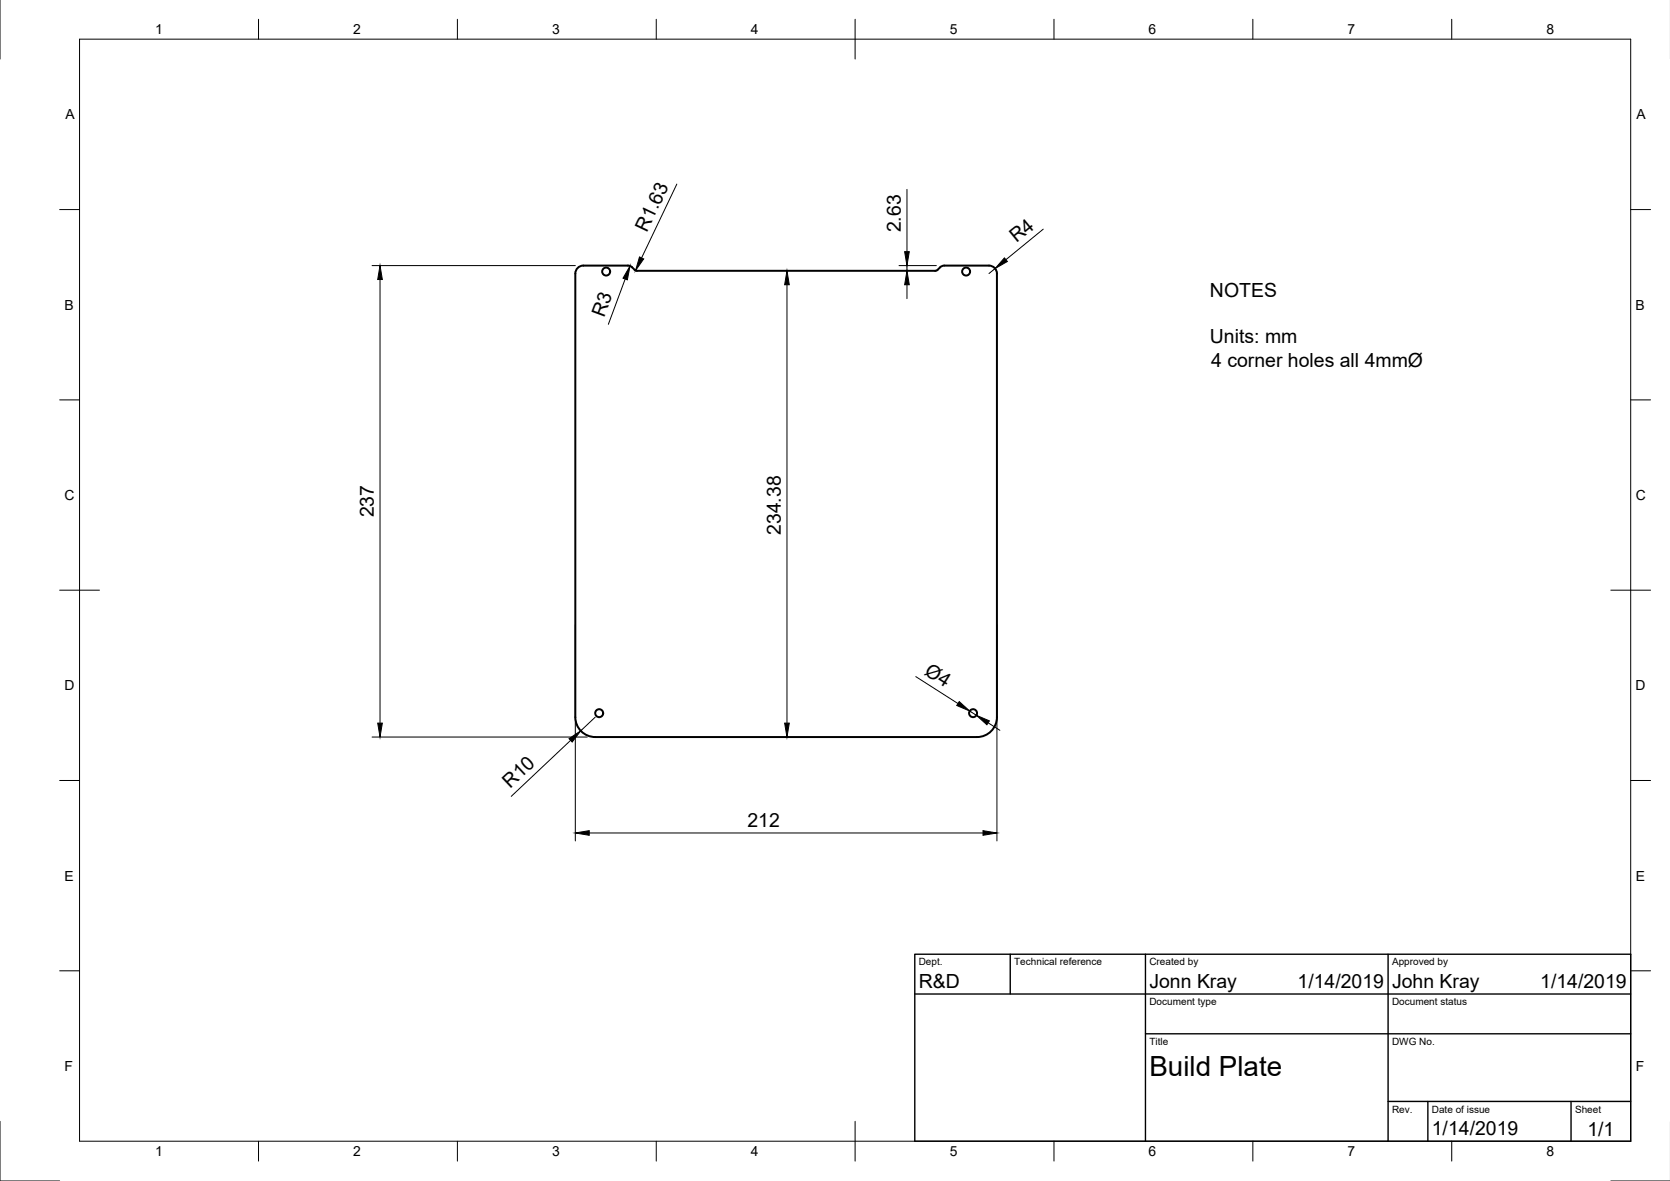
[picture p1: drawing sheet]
<svg xmlns="http://www.w3.org/2000/svg" width="420mm" height="297mm" viewBox="0 0 420 297" stroke-linecap="round" stroke-linejoin="round" font-family="sans-serif">
<!-- layer: Visible -->
<g fill="none" stroke="#000" stroke-width=".5">
<path d="M145.3 67.4l.9-.5 .5-.1h11.3l1 .4a1.56 1.56 0 0 0 1.3 .9h75a1.56 1.56 0 0 0 1.2-.9l1.1-.4h11.2a2 2 0 0 1 2 2v111.6a5 5 0 0 1-5 5h-96a5 5 0 0 1-5.1-5v-111.6l.1-.5z"/>
<circle cx="152.5" cy="68.3" r="1"/>
<circle cx="243.1" cy="68.3" r="1"/>
<circle cx="150.8" cy="179.4" r="1"/>
<circle cx="244.8" cy="179.4" r="1"/>
</g>
<!-- layer: Dimensions -->
<g fill="none" stroke="#000" stroke-width=".25">
<path d="M170.3 46.3l-8.9 18.6M228.2 47.6v15.7M262.5 57.6l-9.4 7.7M93.6 66.8h51.1M95.6 70.3v111.6M157.3 70.2l-4.2 11.4M198 71.6v110.3M226.2 66.8h9.4M228.2 66.8v1.3M228.2 71.6v3.5M250.4 67.5l-1.6 1.3M144.7 157.1v54.4"/>
<path d="M250.8 157.1v54.4M230.4 170.2l10.6 6.8M244 178.8l1.7 1.1M93.6 185.4h54.1M143.6 186.2l-15 14.1M149.8 180.4l-3.7 3.4M248.6 181.8l3 1.9M148.3 209.5h99"/>
</g>
<g fill="#000" stroke="#000" stroke-width=".25">
<path d="M95.6 66.8l.6 3.5h-1.2zM158.5 66.9l-.7 3.5-1.1-.4zM160.9 64.6l1 .5-2 2.9zM198 68.1l.6 3.5h-1.2zM228.2 68.1l.6 3.5h-1.2zM227.6 63.3h1.2l-.6 3.5zM252.7 64.9l.7 .9-3 1.7zM241.3 176.5l2.7 2.3-3.3-1.4zM95 181.9h1.2l-.6 3.5zM143.2 185.8l2.9-2-2.1 2.8zM197.4 181.9h1.2l-.6 3.5zM245.7 179.9l3.2 1.4-.6 1z"/>
<path d="M144.7 209.5l3.6-.6v1.2zM247.3 208.9l3.5 .6-3.5 .6z"/>
</g>
<!-- layer: TitleBlock -->
<path d="M230.2 240h180.1v47h-180.1zM230.2 250h180.1M254.2 240v10M288.2 240v47M349.2 240v47M288.2 260h122.1M349.2 277h61.1M359.2 277v10M395.3 277v10" fill="none" stroke="#000" stroke-width=".35"/>
<!-- layer: Border -->
<g fill="none" stroke="#000" stroke-width=".25">
<path d="M0 -.1v15M20 9.9h390.3v277.1h-390.3zM65 4.8v5.1M115.1 4.8v5.1M165.1 4.8v5.1M215.1 4.8v10.1M265.2 4.8v5.1M315.2 4.8v5.1M365.2 4.8v5.1M15 52.7h5M410.3 52.7h5M15 100.6h5"/>
<path d="M410.3 100.6h5M15 148.4h10M405.3 148.4h10M15 196.3h5M410.3 196.3h5M15 244.2h5M410.3 244.2h5M0 282v15h15M65 287v5M115.1 287v5M165.1 287v5M215.1 282v10"/>
<path d="M265.2 287v5M315.2 287v5M365.2 287v5M405.3 297h14.9"/>
</g>
<text font-size="7" x="289.2" y="270.5">Build Plate</text>
<g font-size="4.9">
<text x="162.7" y="58.6" transform="rotate(-64 162.7 58.6)">R1.63</text>
<text x="226.6" y="58.4" transform="rotate(-90 226.6 58.4)">2.63</text>
<text x="255.7" y="61.2" transform="rotate(-39 255.7 61.2)">R4</text>
<text x="304.4" y="74.7">NOTES</text>
<text x="152" y="80" transform="rotate(-70 152 80)">R3</text>
<text x="304.4" y="86.3">Units: mm</text>
<text x="304.7" y="92.3">4 corner holes all 4mmØ</text>
<text x="94" y="130.1" transform="rotate(-90 94 130.1)">237</text>
<text x="196.4" y="134.6" transform="rotate(-90 196.4 134.6)">234.38</text>
<text x="232.4" y="169.5" transform="rotate(33 232.4 169.5)">Ø4</text>
<text x="128.4" y="198.4" transform="rotate(-43 128.4 198.4)">R10</text>
<text x="188" y="208">212</text>
<text x="231.2" y="248.5">R&amp;D</text>
<text x="289.2" y="248.5">Jonn Kray</text>
<text x="326.5" y="248.5">1/14/2019</text>
<text x="350.2" y="248.5">John Kray</text>
<text x="387.5" y="248.5">1/14/2019</text>
<text x="360.2" y="285.5">1/14/2019</text>
<text x="399.4" y="285.7">1/1</text>
</g>
<g font-size="3.5">
<text x="39" y="8.6">1</text>
<text x="88.9" y="8.6">2</text>
<text x="138.9" y="8.6">3</text>
<text x="188.9" y="8.6">4</text>
<text x="239" y="8.6">5</text>
<text x="288.9" y="8.6">6</text>
<text x="339" y="8.6">7</text>
<text x="389.1" y="8.6">8</text>
<text x="16.4" y="30">A</text>
<text x="411.7" y="30">A</text>
<text x="16.2" y="77.9">B</text>
<text x="411.5" y="77.9">B</text>
<text x="16.3" y="125.8">C</text>
<text x="411.5" y="125.8">C</text>
<text x="16.2" y="173.6">D</text>
<text x="411.5" y="173.6">D</text>
<text x="16.3" y="221.5">E</text>
<text x="411.5" y="221.5">E</text>
<text x="16.3" y="269.4">F</text>
<text x="411.5" y="269.4">F</text>
<text x="39" y="290.8">1</text>
<text x="88.9" y="290.8">2</text>
<text x="138.9" y="290.8">3</text>
<text x="188.9" y="290.8">4</text>
<text x="239" y="290.8">5</text>
<text x="288.9" y="290.8">6</text>
<text x="339" y="290.8">7</text>
<text x="389.1" y="290.8">8</text>
</g>
<g font-size="2.5">
<text x="231.2" y="242.8">Dept.</text>
<text x="255.2" y="242.8">Technical reference</text>
<text x="289.2" y="242.8">Created by</text>
<text x="350.2" y="242.8">Approved by</text>
<text x="289.2" y="252.8">Document type</text>
<text x="350.2" y="252.8">Document status</text>
<text x="289.2" y="262.8">Title</text>
<text x="350.2" y="262.8">DWG No.</text>
<text x="350.2" y="279.8">Rev.</text>
<text x="360.2" y="279.8">Date of issue</text>
<text x="396.3" y="279.8">Sheet</text>
</g>
</svg>
